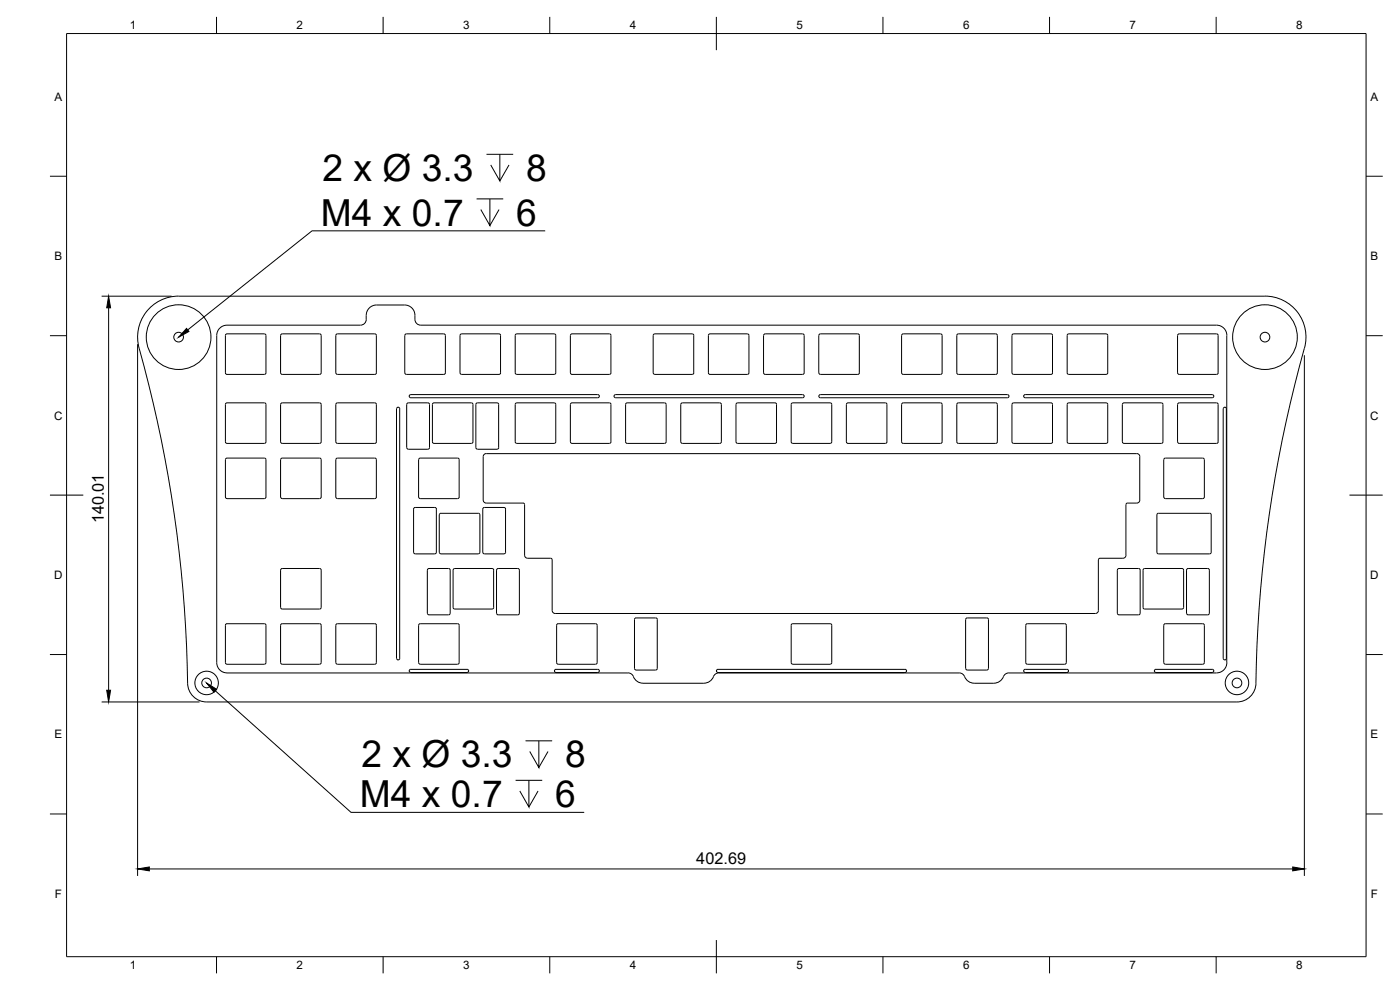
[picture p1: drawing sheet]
<svg xmlns="http://www.w3.org/2000/svg" width="420mm" height="297mm" viewBox="0 0 420 297" stroke-linecap="round" stroke-linejoin="round" font-family="sans-serif">
<!-- layer: Visible -->
<g fill="none" stroke="#000" stroke-width=".3">
<path d="M121.4 91.5h-8.4a3.4 3.4 0 0 0-3.1 4.3 1.71 1.71 0 0 1-1.7 1.8h-40.1a3.1 3.1 0 0 0-3.1 3M121.4 91.5a3.3 3.3 0 0 1 3.1 4.3 1.75 1.75 0 0 0 1.8 1.8h238.8a3.1 3.1 0 0 1 3.1 3M41.8 104.5a398.7 398.7 0 0 1 14.6 101.4 5.7 5.7 0 0 0 5.6 4.7h309.2a5.7 5.7 0 0 0 5.7-5.6 394.3 394.3 0 0 1 14.6-100.5M65 100.7v98.1a3.1 3.1 0 0 0 3.1 3.1h120.4l.8 .2 .8 .9a3 3 0 0 0 2.9 2h18.2a3.3 3.3 0 0 0 3.1-2.4l.6-.5 .8-.2h72.1M67.6 100.7l.1 11.4 .4 .2h11.2M79.3 100.2h-11.2l-.5 .4M79.3 100.2l.5 .4M79.8 100.7v11.2l-.5 .4M84.2 100.7v11.2M84.2 100.6l.5-.4h11.2l.5 .4M96.4 100.7v11.2l-.2 .4h-11.5l-.5-.4M100.8 100.7v11.2l.2 .4h11.5l.5-.4"/>
<path d="M100.8 100.6l.5-.4h11.2l.5 .4M112.9 100.7v11.2M121.5 100.7v11.2l.5 .4h11.4l.3-.4v-11.2M121.5 100.6l.5-.4h11.2l.5 .4M122.9 118.6l.4-.2h56.1a.48 .48 0 0 1 .5 .5 .48 .48 0 0 1-.5 .4h-56.1a.48 .48 0 0 1-.4-.7zM138 100.7l.1 11.2 .4 .4M138.5 100.2h11.3l.4 .4M138.5 100.2l-.4 .4M150.2 100.7v11.4l-.4 .2h-11.3M154.6 100.6l.5-.4h11.2l.5 .4M154.6 100.7v11.2l.5 .4h11.5l.2-.4v-11.2M171.2 100.7v11.2"/>
<path d="M171.2 111.9l.5 .4h11.2M182.9 100.2h-11.2l-.5 .4M182.9 100.2l.5 .4M183.3 100.7l.1 11.2-.5 .4M184.3 118.6l.5-.2h56.1a.48 .48 0 0 1 .4 .5 .48 .48 0 0 1-.4 .4h-56.1a.48 .48 0 0 1-.5-.7zM196 100.7v11.2l.5 .4h11.5l.2-.4v-11.2M196 100.6l.5-.4h11.2l.5 .4M212.6 100.6l.5-.4h11.2l.5 .4M212.6 100.7v11.2l.5 .4h11.4l.3-.4v-11.2M229.2 100.7v11.2l.4 .4h11.5l.2-.4v-11.2M229.2 100.6l.4-.4h11.3l.4 .4M245.7 100.7v11.2l.3 .4h11.4l.5-.4"/>
<path d="M245.7 100.6l.5-.4h11.2l.5 .4M257.9 100.7v11.2M270.6 100.7v11.2M270.6 100.6l.5-.4h11.2l.4 .4M282.7 100.7v11.2l-.2 .4h-11.4l-.5-.4M287.1 100.7v11.2l.5 .4M287.6 100.2h11.2l.5 .4M287.6 100.2l-.5 .4M299.3 100.7v11.2l-.2 .4h-11.5M302.3 118.4h-56.1a.48 .48 0 0 0-.5 .5 .48 .48 0 0 0 .5 .4h56.1M302.3 118.4a.48 .48 0 0 1 .5 .5 .48 .48 0 0 1-.5 .4M303.7 100.7v11.2l.5 .4h11.2l.4-.2 .1-11.4"/>
<path d="M303.7 100.6l.5-.4h11.2l.5 .4M307.3 118.6l.4-.2h56.1a.48 .48 0 0 1 .5 .5 .48 .48 0 0 1-.5 .4h-56.1a.48 .48 0 0 1-.4-.7zM320.3 100.7v11.4l.4 .2h11.3M332 100.2h-11.3l-.4 .4M332 100.2l.4 .4M332.4 100.7v11.2l-.4 .4M353.4 100.7v11.2l.3 .4h11.4l.5-.4M353.4 100.6l.5-.4h11.2l.5 .4M365.6 100.7v11.2M368.2 100.7v98.1a3.1 3.1 0 0 1-3.1 3.1h-62.3M391.5 104.5a12.3 12.3 0 0 0-11.9-15.7l-326 .1a12.3 12.3 0 0 0-11.8 15.6M79.3 137.4l-11.4 .1-.3 .4v11.2"/>
<path d="M79.3 120.9h-11.2l-.5 .5v11.2l.3 .4h11.4M79.3 137.4l.5 .5v11.2M79.3 120.9l.5 .4v11.3l-.5 .4M84.2 121.4v11.2M84.2 137.9v11.2M84.2 137.9l.5-.5 11.5 .1 .2 .4v11.2M84.2 121.3l.5-.4h11.2l.5 .5v11.2l-.2 .4h-11.5l-.5-.4M112.9 121.4v11.2M112.9 137.9v11.2M113 137.9l-.5-.5-11.5 .1-.2 .4v11.2M113 121.3l-.5-.4h-11.2l-.5 .5v11.2l.2 .4h11.5l.5-.4M119.1 122.4a.48 .48 0 0 1 .5-.2 .48 .48 0 0 1 .4 .5v74.8a.49 .49 0 0 1-.5 .5 .49 .49 0 0 1-.5-.5z"/>
<path d="M122.5 134.8h5.9M122.5 134.8l-.4-.5-.1-12.9 .5-.5h5.9l.4 .2 .1 13.2-.5 .5M125.6 137.9v11.2M137.3 137.4h-11.2l-.5 .5M137.3 137.4l.5 .5v11.2M141.5 120.9h-11.3l-.4 .4v11.5l.4 .2h11.3M141.5 120.9l.4 .4v11.3l-.4 .4M143.3 134.8h5.9M143.3 134.8l-.5-.5v-13l.5-.4h5.9l.4 .2v13.2l-.4 .5M154.7 121.1l.4-.2h11.5l.2 .5-.1 11.4-.4 .2h-11.4l-.3-.4zM171.2 121.4v11.2M171.2 132.6l.5 .4h11.2"/>
<path d="M182.9 120.9h-11.2l-.5 .4M182.9 120.9l.4 .5 .1 11.2-.5 .4M187.8 121.1l.4-.2h11.5l.2 .5v11.4l-.5 .2h-11.4l-.3-.4zM204.8 120.9h11.2l.5 .4v11.3l-.2 .4h-11.5M204.8 120.9l-.5 .4v11.3l.5 .4M221.4 120.9h11.2l.5 .4-.1 11.3-.2 .4h-11.4M221.4 120.9l-.5 .5v11.2l.5 .4M237.5 121.1l.4-.2h11.5l.2 .5v11.4l-.5 .2h-11.4l-.3-.4zM254 121.4v11.2M254 132.6l.5 .4h11.2M265.7 120.9h-11.2l-.5 .4M265.7 120.9l.5 .4v11.3l-.5 .4"/>
<path d="M270.6 121.4v11.2M270.6 121.3l.5-.4h11.4l.2 .4v11.3l-.4 .4h-11.2l-.5-.4M287.6 120.9h11.2l.5 .4v11.3l-.2 .4h-11.5M287.6 120.9l-.5 .4v11.3l.5 .4M303.8 121.1l.4-.2h11.5l.2 .5-.1 11.4-.4 .2h-11.4l-.3-.4zM332 120.9h-11.3l-.4 .5v11.2l.2 .4h11.5M332 120.9l.4 .4v11.3l-.4 .4M336.8 121.4v11.2M336.8 121.3l.5-.4h11.2l.5 .5v11.2l-.2 .4h-11.5l-.5-.4M349.7 137.4l11.5 .1 .2 .4v11.2M349.7 137.4l-.4 .5-.1 11.2M365.6 121.4v11.2"/>
<path d="M365.6 121.3l-.5-.4h-11.4l-.3 .4v11.3l.5 .4h11.2l.5-.4M368 122.7v74.8M368.1 122.7a.48 .48 0 0 0-.5-.5 .48 .48 0 0 0-.5 .5v74.8a.49 .49 0 0 0 .5 .5 .49 .49 0 0 0 .5-.5M67.6 149.1l.5 .5h11.2M79.8 149.1l-.5 .5M84.2 149.1l.5 .5h11.2l.5-.5M100.8 149.1l.5 .5h11.2l.5-.5M125.6 149.1l.5 .5h11.2M131 152.7v13M131 152.7l-.5-.4h-5.9l-.5 .4 .1 13.2 .4 .3h5.9l.5-.5M132.3 154h11.2M132.3 154l-.5 .5 .1 11.4 .4 .3h11.2l.5-.5v-11.2l-.5-.5"/>
<path d="M137.8 149.1l-.5 .5M145 152.5l.4-.2h5.9l.4 .2v13.2l-.2 .4-6.1 .1-.4-.3zM347.7 154h15.3M347.7 154l-.5 .5v11.2l.5 .5 15.6-.1 .2-.4v-11.2l-.5-.5M349.3 149.1l.4 .5M361.4 149.1l-.4 .5h-11.3M84.2 171.1v11.2M84.2 171l.5-.4h11.2l.5 .5v11.2l-.2 .4h-11.5l-.5-.4M128.2 171.1v12.9M128.3 171l.4-.4h5.9l.4 .2 .1 13.2M136 171.1v11.2M136 171l.5-.4h11.4l.2 .5 .1 11.2-.5 .4h-11.2l-.5-.4"/>
<path d="M329.6 168v15.2M329.6 168l.5-.5h6.9a.89 .89 0 0 0 .9-.9v-15.2l.5-.5h2.7a.92 .92 0 0 0 1-.9v-13a.89 .89 0 0 0-.9-.9h-195.3a.89 .89 0 0 0-.9 .9v13a.92 .92 0 0 0 .9 .9h11.1l.4 .3v15.4a.92 .92 0 0 0 1 .9h6.8l.4 .2 .1 15.5a.92 .92 0 0 0 .9 .9h162.1a.92 .92 0 0 0 .9-.9M335.3 171.1v12.9M335.3 171l.5-.4h5.9l.4 .2 .1 13.2M343.5 170.6h11.2l.5 .5v11.2l-.2 .4h-11.5M343.5 170.6l-.5 .5v11.2l.5 .4M79.3 187.1h-11.2l-.5 .5 .1 11.5 .4 .2h11.2M79.3 187.1l.5 .5v11.2l-.5 .5M84.2 187.6v11.2M84.2 187.6l.5-.5h11.2l.5 .5v11.2l-.2 .4-11.5 .1-.5-.5M112.9 187.6v11.2M113 187.6l-.5-.5h-11.2l-.5 .5v11.2l.2 .4 11.5 .1 .5-.5"/>
<path d="M125.6 187.6v11.2M125.6 198.8l.5 .5h11.2M128.3 184l.4 .5h5.9l.5-.5M137.3 187.1h-11.2l-.5 .5M137.3 187.1l.5 .5v11.2l-.5 .5M149 184v-13l.5-.4h5.9l.4 .2 .1 13.2M149 184l.5 .5h5.9l.5-.5M167.1 187.4l.4-.3 11.5 .1 .2 .4v11.5l-.5 .2-11.4-.1-.3-.4zM237.7 187.2l11.4-.1 .5 .3v11.4l-.2 .4-11.5 .1-.4-.2-.1-11.5zM289.8 185.9v14.7M296.2 185.4h-5.9l-.5 .5M296.2 185.4l.5 .5v14.7l-.5 .4"/>
<path d="M308.1 187.2l11.4-.1 .5 .3v11.4l-.2 .4-11.5 .1-.4-.2-.1-11.5zM335.3 184l.5 .5h5.9l.5-.5M349.7 187.1h11.3l.4 .5v11.5l-.4 .2h-11.3M349.7 187.1l-.4 .5-.1 11.2 .5 .5M356.1 184v-13l.5-.4h5.9l.4 .2v13.2M356.1 184l.5 .5h5.9l.4-.5M123.3 201.8h16.9M123.3 201.8a.47 .47 0 0 1-.5-.5 .47 .47 0 0 1 .5-.5h16.9a.48 .48 0 0 1 .5 .5 .48 .48 0 0 1-.5 .5M166.9 201.8h12.5M166.9 201.8a.47 .47 0 0 1-.5-.5 .47 .47 0 0 1 .5-.5h12.5a.48 .48 0 0 1 .5 .5 .48 .48 0 0 1-.5 .5M190.9 201h5.9M190.9 201l-.5-.4v-14.7l.5-.5h5.9l.4 .2 .1 15-.5 .4"/>
<path d="M215.5 201.8h56.1M215.5 201.8a.47 .47 0 0 1-.5-.5 .47 .47 0 0 1 .5-.5h56.1a.48 .48 0 0 1 .5 .5 .48 .48 0 0 1-.5 .5M289.8 200.6l.5 .4M290.3 201h5.9M302.8 201.9l-.8 .2-.9 .9a3.1 3.1 0 0 1-2.8 2h-5.9a3.3 3.3 0 0 1-3.1-2.4l-.6-.5-.8-.2M307.7 201.8h12.5M307.7 201.8a.47 .47 0 0 1-.5-.5 .47 .47 0 0 1 .5-.5h12.5a.48 .48 0 0 1 .5 .5 .48 .48 0 0 1-.5 .5M346.9 201.8h16.9M346.9 201.8a.47 .47 0 0 1-.5-.5 .47 .47 0 0 1 .5-.5h16.9a.48 .48 0 0 1 .5 .5 .48 .48 0 0 1-.5 .5"/>
<circle cx="53.6" cy="101.2" r="1.45"/>
<circle cx="53.6" cy="101.2" r="9.7"/>
<circle cx="379.6" cy="101.2" r="1.45"/>
<circle cx="379.6" cy="101.2" r="9.7"/>
<circle cx="62" cy="204.9" r="1.45"/>
<circle cx="62" cy="204.9" r="3.5"/>
<circle cx="371.2" cy="204.9" r="1.45"/>
<circle cx="371.2" cy="204.9" r="3.5"/>
</g>
<!-- layer: Border -->
<g fill="none" stroke="#000" stroke-width=".3">
<path d="M20 10.1h390v276.9h-390zM65 5.1v5M115 5.1v5M165 5.1v5M215 5.1v10M265 5.1v5M315 5.1v5M365 5.1v5M15 52.9h5M410 52.9h5M15 100.7h5M410 100.7h5"/>
<path d="M15 148.6h10M405 148.6h10M15 196.4h5M410 196.4h5M15 244.2h5M410 244.2h5M65 287v5M115 287v5M165 287v5M215 282.1v9.9M265 287v5M315 287v5"/>
<path d="M365 287v5"/>
</g>
<!-- layer: Annotations -->
<g fill="none" stroke="#000" stroke-width=".3">
<path d="M143 59.7h8M146 46.3h8M147 59.7v8l-2.7-4.8M150 46.3v8l-2.7-4.8M152.8 49.5l-2.8 4.8M149.8 62.9l-2.8 4.8M163.6 69.3h-70l-37.3 29.7M64.6 207.2l40.7 36.5h70M154.7 234.1h8M157.7 222.3h8M158.7 234.1v8l-2.7-4.8M161.5 237.3l-2.8 4.8"/>
<path d="M161.7 222.3v8l-2.7-4.8M164.5 225.5l-2.8 4.8"/>
</g>
<path d="M56 98.5l.7 .9-3.1 1.8zM62 204.9l3 1.9-.8 .9z" fill="#000" stroke="#000" stroke-width=".3"/>
<!-- layer: Dimensions -->
<path d="M30.5 88.9h21M32.6 92.4v114.7M41.3 103.3v159.5M391.5 106.6v156.2M30.5 210.6h29.4M44.8 260.7h343.2" fill="none" stroke="#000" stroke-width=".3"/>
<path d="M32.6 88.9l.6 3.5h-1.2zM32 207.1h1.2l-.6 3.5zM41.3 260.7l3.5-.6v1.2zM388 260.1l3.5 .6-3.5 .6z" fill="#000" stroke="#000" stroke-width=".3"/>
<g font-size="11.2">
<text x="96.8" y="54.3">2 x Ø 3.3</text>
<text x="157.9" y="54.3">8</text>
<text x="96.3" y="67.7">M4 x 0.7</text>
<text x="154.9" y="67.7">6</text>
<text x="108.5" y="230.3">2 x Ø 3.3</text>
<text x="169.6" y="230.3">8</text>
<text x="108" y="242.1">M4 x 0.7</text>
<text x="166.6" y="242.1">6</text>
</g>
<g font-size="4.9">
<text x="31.2" y="157" transform="rotate(-90 31.2 157)">140.01</text>
<text x="209" y="259.3">402.69</text>
</g>
<g font-size="3.5">
<text x="39" y="8.8">1</text>
<text x="89" y="8.8">2</text>
<text x="139" y="8.8">3</text>
<text x="189" y="8.8">4</text>
<text x="239" y="8.8">5</text>
<text x="289" y="8.8">6</text>
<text x="339" y="8.8">7</text>
<text x="389" y="8.8">8</text>
<text x="16.3" y="30.2">A</text>
<text x="411.3" y="30.2">A</text>
<text x="16.3" y="78">B</text>
<text x="411.3" y="78">B</text>
<text x="16.2" y="125.9">C</text>
<text x="411.2" y="125.9">C</text>
<text x="16.2" y="173.7">D</text>
<text x="411.2" y="173.7">D</text>
<text x="16.3" y="221.6">E</text>
<text x="411.3" y="221.6">E</text>
<text x="16.4" y="269.4">F</text>
<text x="411.4" y="269.4">F</text>
<text x="39" y="290.8">1</text>
<text x="89" y="290.8">2</text>
<text x="139" y="290.8">3</text>
<text x="189" y="290.8">4</text>
<text x="239" y="290.8">5</text>
<text x="289" y="290.8">6</text>
<text x="339" y="290.8">7</text>
<text x="389" y="290.8">8</text>
</g>
</svg>
